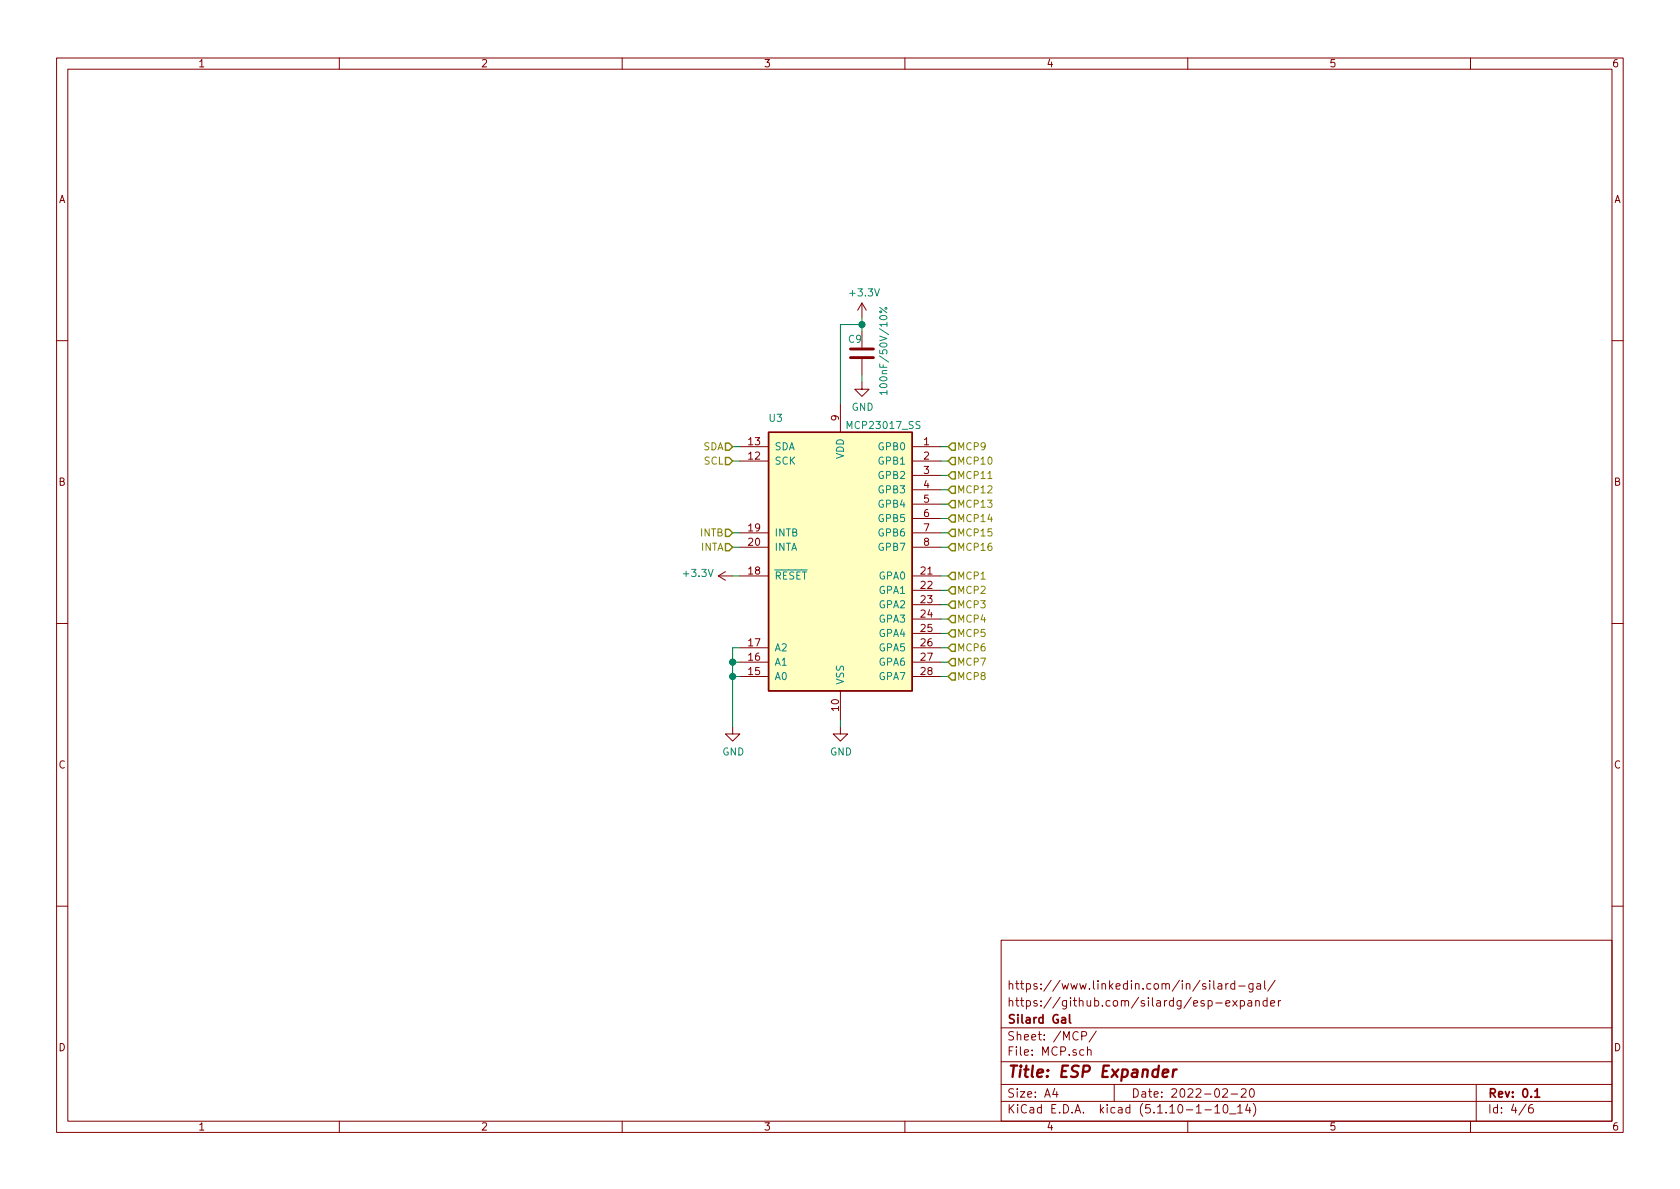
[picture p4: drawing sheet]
EESchema Schematic File Version 4
EELAYER 30 0
EELAYER END
$Descr A4 11693 8268
encoding utf-8
Sheet 4 6
Title "ESP Expander"
Date "2022-02-20"
Rev "0.1"
Comp "Silard Gal"
Comment1 "https://github.com/silardg/esp-expander"
Comment2 "https://www.linkedin.com/in/silard-gal/"
Comment3 ""
Comment4 ""
$EndDescr
$Comp
L Interface_Expansion:MCP23017_SS U3
U 1 1
P 5850 3900
F 0 "U3" H 5400 4900 50  0000 C CNN
F 1 "MCP23017_SS" H 6150 4850 50  0000 C CNN
F 2 "Package_SO:SSOP-28_5.3x10.2mm_P0.65mm" H 6050 2900 50  0001 L CNN
F 3 "http://ww1.microchip.com/downloads/en/DeviceDoc/20001952C.pdf" H 6050 2800 50  0001 L CNN
F 4 "C153287" H 5850 3900 50  0001 C CNN "LCSC"
	1    5850 3900
	1    0    0    -1  
$EndComp
$Comp
L Device:C C?
U 1 1
P 6000 2450
AR Path="/6212150F/6215C507" Ref="C?"  Part="1" 
AR Path="/6215A73B/6215C507" Ref="C9"  Part="1" 
F 0 "C9" H 5900 2550 50  0000 L CNN
F 1 "100nF/50V/10%" V 6150 2150 50  0000 L CNN
F 2 "Capacitor_SMD:C_0402_1005Metric" H 6038 2300 50  0001 C CNN
F 3 "~" H 6000 2450 50  0001 C CNN
F 4 "C307331" H 6000 2450 50  0001 C CNN "LCSC"
	1    6000 2450
	1    0    0    -1  
$EndComp
$Comp
L power:GND #PWR0120
U 1 1
P 6000 2650
F 0 "#PWR0120" H 6000 2400 50  0001 C CNN
F 1 "GND" H 6005 2477 50  0000 C CNN
F 2 "" H 6000 2650 50  0001 C CNN
F 3 "" H 6000 2650 50  0001 C CNN
	1    6000 2650
	1    0    0    -1  
$EndComp
Wire Wire Line
	5850 2800 5850 2250
Wire Wire Line
	5850 2250 6000 2250
Wire Wire Line
	6000 2250 6000 2300
Wire Wire Line
	6000 2600 6000 2650
Wire Wire Line
	6000 2250 6000 2200
Connection ~ 6000 2250
$Comp
L power:+3.3V #PWR0121
U 1 1
P 6000 2200
F 0 "#PWR0121" H 6000 2050 50  0001 C CNN
F 1 "+3.3V" H 6015 2373 50  0000 C CNN
F 2 "" H 6000 2200 50  0001 C CNN
F 3 "" H 6000 2200 50  0001 C CNN
	1    6000 2200
	1    0    0    -1  
$EndComp
Text HLabel 5100 3100 0    50   Input ~ 0
SDA
Text HLabel 5100 3200 0    50   Input ~ 0
SCL
Wire Wire Line
	5100 3100 5150 3100
Wire Wire Line
	5100 3200 5150 3200
Text HLabel 5100 3700 0    50   Input ~ 0
INTB
Text HLabel 5100 3800 0    50   Input ~ 0
INTA
$Comp
L power:+3.3V #PWR0122
U 1 1
P 5100 4000
F 0 "#PWR0122" H 5100 3850 50  0001 C CNN
F 1 "+3.3V" V 5115 4128 50  0000 L CNN
F 2 "" H 5100 4000 50  0001 C CNN
F 3 "" H 5100 4000 50  0001 C CNN
	1    5100 4000
	0    -1   -1   0   
$EndComp
$Comp
L power:GND #PWR0123
U 1 1
P 5850 5050
F 0 "#PWR0123" H 5850 4800 50  0001 C CNN
F 1 "GND" H 5855 4877 50  0000 C CNN
F 2 "" H 5850 5050 50  0001 C CNN
F 3 "" H 5850 5050 50  0001 C CNN
	1    5850 5050
	1    0    0    -1  
$EndComp
$Comp
L power:GND #PWR0124
U 1 1
P 5100 5050
F 0 "#PWR0124" H 5100 4800 50  0001 C CNN
F 1 "GND" H 5105 4877 50  0000 C CNN
F 2 "" H 5100 5050 50  0001 C CNN
F 3 "" H 5100 5050 50  0001 C CNN
	1    5100 5050
	1    0    0    -1  
$EndComp
Wire Wire Line
	5100 5050 5100 4700
Wire Wire Line
	5100 4500 5150 4500
Wire Wire Line
	5150 4600 5100 4600
Connection ~ 5100 4600
Wire Wire Line
	5100 4600 5100 4500
Wire Wire Line
	5100 4700 5150 4700
Connection ~ 5100 4700
Wire Wire Line
	5100 4700 5100 4600
Wire Wire Line
	5850 5000 5850 5050
Text HLabel 6600 4000 2    50   Input ~ 0
MCP1
Text HLabel 6600 4100 2    50   Input ~ 0
MCP2
Text HLabel 6600 4200 2    50   Input ~ 0
MCP3
Text HLabel 6600 4300 2    50   Input ~ 0
MCP4
Text HLabel 6600 4400 2    50   Input ~ 0
MCP5
Text HLabel 6600 4500 2    50   Input ~ 0
MCP6
Text HLabel 6600 4600 2    50   Input ~ 0
MCP7
Text HLabel 6600 4700 2    50   Input ~ 0
MCP8
Text HLabel 6600 3100 2    50   Input ~ 0
MCP9
Text HLabel 6600 3200 2    50   Input ~ 0
MCP10
Text HLabel 6600 3300 2    50   Input ~ 0
MCP11
Text HLabel 6600 3400 2    50   Input ~ 0
MCP12
Text HLabel 6600 3500 2    50   Input ~ 0
MCP13
Text HLabel 6600 3600 2    50   Input ~ 0
MCP14
Text HLabel 6600 3700 2    50   Input ~ 0
MCP15
Text HLabel 6600 3800 2    50   Input ~ 0
MCP16
Wire Wire Line
	6550 3100 6600 3100
Wire Wire Line
	6550 3200 6600 3200
Wire Wire Line
	6550 3300 6600 3300
Wire Wire Line
	6550 3400 6600 3400
Wire Wire Line
	6600 3500 6550 3500
Wire Wire Line
	6550 3600 6600 3600
Wire Wire Line
	6550 3700 6600 3700
Wire Wire Line
	6550 3800 6600 3800
Wire Wire Line
	6550 4000 6600 4000
Wire Wire Line
	6550 4100 6600 4100
Wire Wire Line
	6550 4200 6600 4200
Wire Wire Line
	6550 4300 6600 4300
Wire Wire Line
	6550 4400 6600 4400
Wire Wire Line
	6550 4500 6600 4500
Wire Wire Line
	6550 4600 6600 4600
Wire Wire Line
	6550 4700 6600 4700
Wire Wire Line
	5100 3700 5150 3700
Wire Wire Line
	5100 3800 5150 3800
Wire Wire Line
	5100 4000 5150 4000
$EndSCHEMATC
